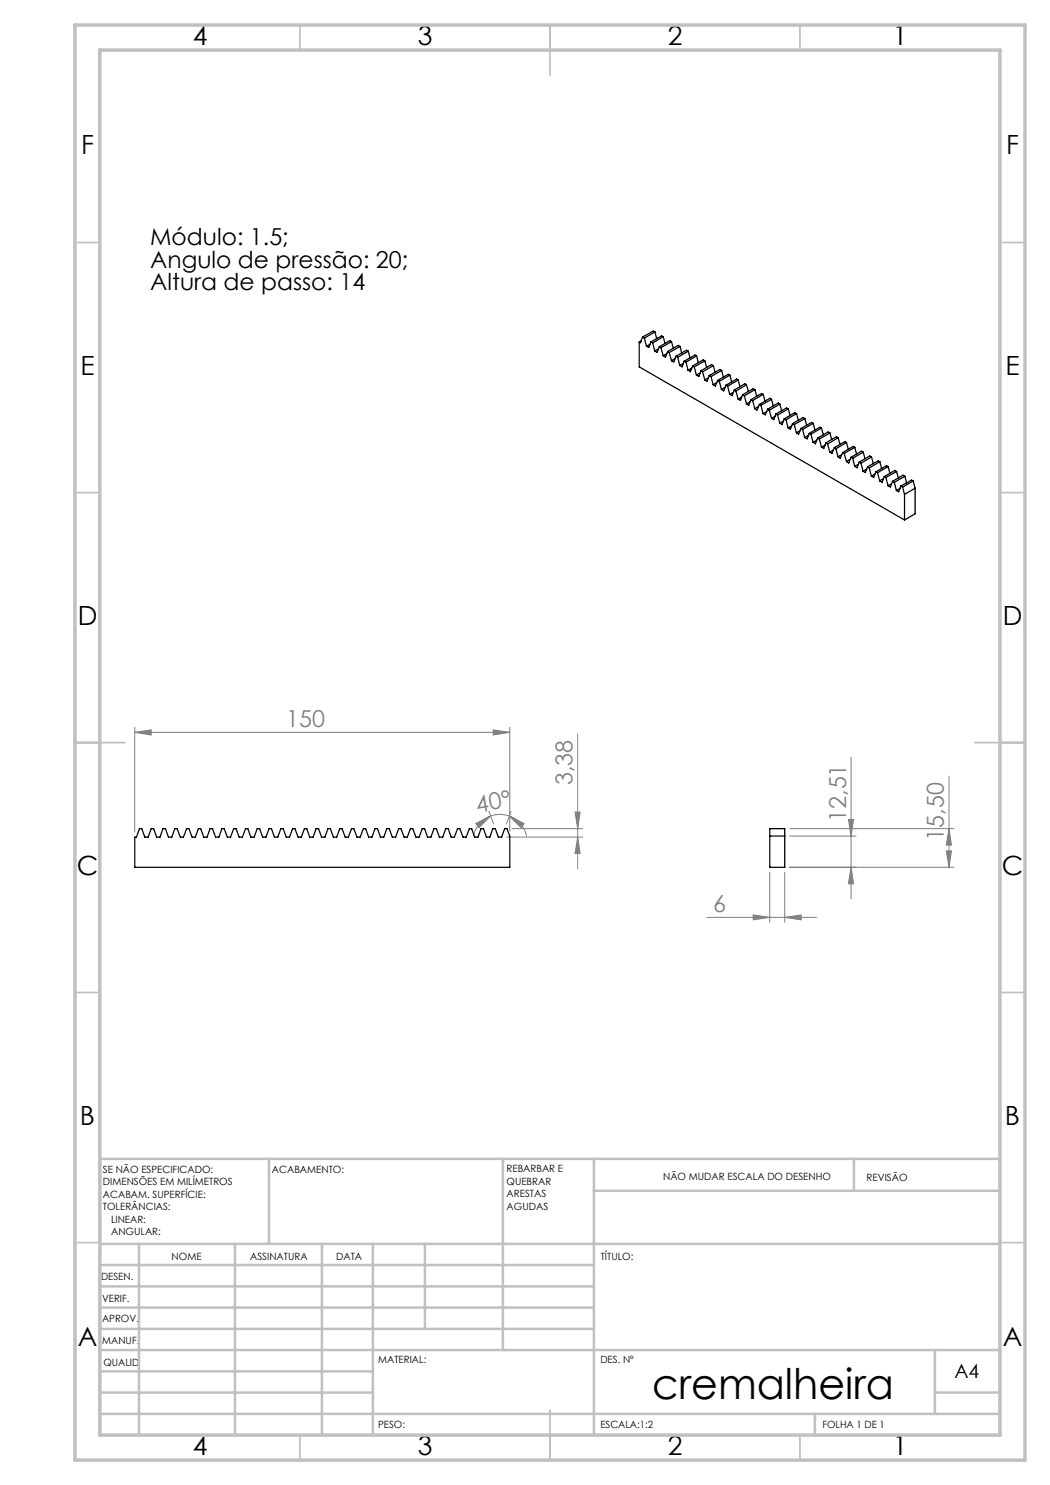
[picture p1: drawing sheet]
<svg xmlns="http://www.w3.org/2000/svg" width="210mm" height="297mm" viewBox="0 0 210 297" stroke-linecap="round" stroke-linejoin="round" font-family="sans-serif">
<g fill="none" stroke="#808080" stroke-width=".2">
<path d="M27 146.5l3.2-.5v1zM27 145.5v20.9M27 146.5h75M98.6 146l3.4 .5-3.4 .5zM102 145.5v20.7M115.5 146.8v27M170.2 151.4v28.4M189.8 155.2v18.3M95.1 164.7l3-1.5-2.4 2.4zM97.8 162.3l.9 2.5M98.1 163.2a5.5 5.5 0 0 1 3.7 0M98.1 163.2a5.6 5.6 0 0 0-3.4 4"/>
<path d="M101.3 167.4h15.2M101.8 163.2l3 1.5-.6 .9zM101.8 163.2a5.5 5.5 0 0 1 3.5 4M102.2 162.3l-.9 2.5M102.4 165.7h14.1M115 162.4h1l-.5 3.3zM115.5 167.4l.5 3.3h-1zM154 174.5v10M157 174.5v10M157.9 165.7h32.9M157.9 167.2h13.3M157.9 173.5h32.9"/>
<path d="M169.7 163.9h1l-.5 3.3zM170.2 173.5l.5 3.3h-1zM189.3 170.2h1l-.5 3.3zM189.8 165.7l.5 3.3h-1zM141.4 183.5h21.9M150.6 183l3.4 .5-3.4 .5zM157 183.5l3.2-.5v1z"/>
</g>
<g fill="none" stroke="#c0c0c0" stroke-width=".35">
<path d="M60 5v5M110 5v10M160 5v5M15 48.5h5M200 48.5h5M15 98.5h5M200 98.5h5M15 148.5h10M195 148.5h10M15 198.5h5M200 198.5h5M15 248.5h5"/>
<path d="M200 248.5h5M60 287v5M110 282v10M160 287v5"/>
</g>
<g fill="none" stroke="#c0c0c0" stroke-width=".5">
<path d="M53.8 231.8v17M100.6 231.8v38.2M118.8 231.8v55.2M118.8 238.2h81.2M170.8 231.8v6.4M200 231.8h-180v55.2M20 248.8h180M20 257.3h98.8M20 253h98.8M27.8 248.8v38.2M47 248.8v38.2M64.4 248.8v38.2"/>
<path d="M74.6 248.8v38.2M85 248.8v17M20 265.8h98.8M20 261.5h98.8M20 278.5h54.6M20 274.3h54.6M20 270h180M187 278.5h13M187 270v12.8M20 282.8h180M163 282.8v4.2"/>
</g>
<path d="M15 5h190v287h-190zM20 10h180v277h-180z" fill="none" stroke="#c0c0c0" stroke-width=".7"/>
<g fill="#808080">
<path d="M27 146.5l3.2-.5v1zM98.6 146l3.4 .5-3.4 .5z"/>
<path d="M101.8 163.2l3 1.5-.6 .9zM95.1 164.7l3-1.5-2.4 2.4z"/>
<path d="M115 162.4h1l-.5 3.3zM115.5 167.4l.5 3.3h-1zM169.7 163.9h1l-.5 3.3zM170.2 173.5l.5 3.3h-1zM189.8 165.7l.5 3.3h-1zM189.3 170.2h1l-.5 3.3z"/>
<path d="M150.6 183l3.4 .5-3.4 .5zM157 183.5l3.2-.5v1z"/>
</g>
<g fill="none" stroke="#000" stroke-width=".25">
<path d="M127.8 68.4v5l53.1 30.6M128.2 68.2l-.4 .2M128.5 67.4l-.4 1.1-.3-.1M128.5 67.4l.4 .2M128.9 67.6l.4 1.6M130 68.8l-.7 .4M130.2 68.4l-.4 1.1-.5-.3M130.2 68.4l.3 .2M130.5 68.6l.5 1.6M131 66.4l-2.1 1.2M131 66.4l.3 1.3M131 66.4l-.4-.2-2.1 1.2"/>
<path d="M131.7 69.8l-.7 .4M131.9 69.4l-.5 1.1-.4-.3M131.9 69.4l.3 .1M132.2 69.5l.4 1.7M132.6 67.3l-2.1 1.3M132.6 67.3l.4 1.4M132.6 67.3l-.3-.1-2.1 1.2M133.4 70.7l-.8 .5M133.5 70.3l-.4 1.1-.5-.2M133.5 70.3l.3 .2M133.8 70.5l.5 1.6M134.3 68.3l-2.1 1.2"/>
<path d="M134.3 68.3l.4 1.3M134.3 68.3l-.3-.2-2.1 1.3M135 71.7l-.7 .4M135.2 71.3l-.4 1.1-.5-.3M135.2 71.3l.3 .2M135.5 71.5l.5 1.6M136 69.3l-2.2 1.2M136 69.3l.3 1.3M136 69.3l-.4-.2-2.1 1.2M136.7 72.7l-.7 .4M136.8 72.2l-.4 1.2-.4-.3M136.8 72.2l.4 .2"/>
<path d="M137.2 72.4l.4 1.6M137.7 70.2l-2.2 1.3M137.7 70.2l.3 1.4M137.7 70.2l-.4-.1-2.1 1.2M138.4 73.6l-.8 .4M138.5 73.2l-.4 1.1-.5-.3M138.5 73.2l.4 .2M138.9 73.4l.4 1.6M139.3 71.2l-2.1 1.2M139.3 71.2l.4 1.3M139.3 71.2l-.3-.2-2.2 1.2M140 74.6l-.7 .4"/>
<path d="M140.2 74.2l-.4 1.1-.5-.3M140.2 74.2l.3 .2M140.5 74.4l.5 1.6M141 72.2l-2.1 1.2M141 72.2l.3 1.3M141 72.2l-.3-.2-2.2 1.2M141.7 75.6l-.7 .4M141.9 75.1l-.5 1.1-.4-.2M141.9 75.1l.3 .2M142.2 75.3l.4 1.6M142.7 73.1l-2.2 1.3M142.7 73.1l.3 1.4"/>
<path d="M142.7 73.1l-.4-.2-2.1 1.3M143.4 76.5l-.8 .4M143.5 76.1l-.4 1.1-.5-.3M143.5 76.1l.4 .2M143.9 76.3l.4 1.6M144.3 74.1l-2.1 1.2M144.3 74.1l.4 1.3M144.3 74.1l-.3-.2-2.1 1.2M145 77.5l-.7 .4M145.2 77l-.5 1.2-.4-.3M145.2 77l.3 .2M145.5 77.2l.4 1.7"/>
<path d="M146 75l-2.1 1.3M146 75l.3 1.4M146 75l-.3-.1-2.2 1.2M146.7 78.5l-.8 .4M146.9 78l-.5 1.1-.5-.2M146.9 78l.3 .2M147.2 78.2l.4 1.6M147.6 76l-2.1 1.2M147.6 76l.4 1.3M147.6 76l-.3-.2-2.1 1.2M148.3 79.4l-.7 .4M148.5 78.9l-.4 1.2-.5-.3"/>
<path d="M148.5 78.9l.4 .3M148.9 79.2l.4 1.6M149.3 77l-2.1 1.2M149.3 77l.4 1.3M149.3 77l-.3-.2-2.1 1.2M150.2 79.9l-.4 1.2-.5-.3M150.2 79.9l.3 .2M151 77.9l-2.1 1.3M151 77.9l.3 1.4M151 77.9l-.4-.2-2.1 1.2M152.6 78.9l-2.1 1.2M152.6 78.9l.4 1.3"/>
<path d="M152.6 78.9l-.3-.2-2.1 1.2M154.3 79.9l-2.1 1.2M154.3 79.9l.4 1.3M154.3 79.9l-.3-.2-2.1 1.2M150 80.4l-.7 .4M150.5 80.1l.5 1.6M151.7 81.3l-.7 .4M151.9 80.9l-.5 1.1-.4-.3M151.9 80.9l.3 .2M152.2 81.1l.4 1.6M153.4 82.3l-.8 .4M153.5 81.8l-.4 1.2-.5-.3"/>
<path d="M153.5 81.8l.3 .3M153.8 82.1l.5 1.6M155 83.3l-.7 .4M155.2 82.8l-.4 1.1-.5-.2M155.2 82.8l.3 .2M155.5 83l.5 1.6M156 80.8l-2.2 1.3M156 80.8l.3 1.4M156 80.8l-.4-.2-2.1 1.2M156.7 84.2l-.7 .4M156.8 83.8l-.4 1.1-.4-.3M156.8 83.8l.4 .2"/>
<path d="M157.2 84l.4 1.6M157.7 81.8l-2.2 1.2M157.7 81.8l.3 1.3M157.7 81.8l-.4-.2-2.1 1.2M158.4 85.2l-.8 .4M158.5 84.7l-.4 1.2-.5-.3M158.5 84.7l.4 .2M158.9 84.9l.4 1.7M159.3 82.7l-2.1 1.3M159.3 82.7l.4 1.4M159.3 82.7l-.3-.2-2.2 1.3M160 86.1l-.7 .5"/>
<path d="M160.2 85.7l-.5 1.1-.4-.2M160.2 85.7l.3 .2M160.5 85.9l.4 1.6M161 83.7l-2.1 1.2M161 83.7l.3 1.4M161 83.7l-.3-.2-2.2 1.2M161.7 87.1l-.8 .4M161.9 86.7l-.5 1.1-.5-.3M161.9 86.7l.3 .2M162.2 86.9l.4 1.6M162.6 84.7l-2.1 1.2M162.6 84.7l.4 1.3"/>
<path d="M162.6 84.7l-.3-.2-2.1 1.2M163.3 88l-.7 .5M163.5 87.6l.4 .2M163.5 87.6l-.4 1.2-.5-.3M163.9 87.8l.4 1.6M164.3 85.6l-2.1 1.3M164.3 85.6l.4 1.4M164.3 85.6l-.3-.2-2.1 1.3M165 89l-.7 .4M165.2 88.6l-.5 1.1-.4-.3M165.2 88.6l.3 .2M165.5 88.8l.4 1.6"/>
<path d="M166 86.6l-2.1 1.2M166 86.6l.3 1.3M166 86.6l-.4-.2-2.1 1.2M166.7 90l-.8 .4M166.9 89.5l-.5 1.2-.5-.3M166.9 89.5l.3 .2M167.2 89.7l.4 1.7M167.6 87.6l-2.1 1.2M167.6 87.6l.4 1.3M167.6 87.6l-.3-.3-2.1 1.3M168.3 90.9l-.7 .5M168.5 90.5l-.4 1.1-.5-.2"/>
<path d="M168.5 90.5l.3 .2M168.8 90.7l.5 1.6M169.3 88.5l-.3-.2-2.1 1.2M169.3 88.5l-2.1 1.2M169.3 88.5l.4 1.3M170 91.9l-.7 .4M170.2 91.5l-.4 1.1-.5-.3M170.2 91.5l.3 .1M170.5 91.6l.5 1.7M171 89.5l-2.2 1.2M171 89.5l.3 1.3M171 89.5l-.4-.2-2.1 1.2"/>
<path d="M171.7 92.9l-.7 .4M171.8 92.4l-.4 1.2-.4-.3M171.8 92.4l.4 .2M172.2 92.6l.4 1.7M172.6 90.4l-.3-.2-2.1 1.3M172.6 90.4l-2.1 1.2M172.6 90.4l.4 1.4M173.4 93.8l-.8 .5M173.5 93.4l-.4 1.1-.5-.2M173.5 93.4l.3 .2M173.8 93.6l.5 1.6M174.3 91.4l-2.1 1.2"/>
<path d="M174.3 91.4l.4 1.3M174.3 91.4l-.3-.2-2.2 1.2M175 94.8l-.7 .4M175.2 94.4l-.5 1.1-.4-.3M175.2 94.4l.3 .1M175.5 94.5l.4 1.7M176 92.4l-.4-.2-2.1 1.2M176 92.4l-2.2 1.2M176 92.4l.3 1.3M176.7 95.7l-.8 .5M176.8 95.3l.4 .2M176.8 95.3l-.4 1.1-.5-.2"/>
<path d="M177.2 95.5l.4 1.7M177.6 93.3l-2.1 1.2M177.6 93.3l.4 1.3M177.6 93.3l-.3-.2-2.1 1.3M178.3 96.7l-.7 .5M178.5 96.3l-.4 1.1-.5-.2M178.5 96.3l.4 .2M178.9 96.5l.4 1.6M179.3 94.3l-2.1 1.2M179.3 94.3l.4 1.3M179.3 94.3l-.3-.2-2.2 1.2M180 97.7l-.7 .4"/>
<path d="M180.2 97.2l-.5 1.2-.4-.3M180.2 97.2l.3 .2M180.5 97.4l.4 1.5M180.9 98.9v5.1M181 95.2l.3 1.4M181 95.2l-2.1 1.3M181 95.2l-.4-.2-2.1 1.3M182.6 96.2l.4 1.4M182.6 96.2l-2.1 1.2M182.6 96.2l-.3-.2-2.1 1.2M183 97.6l-2.1 1.3M183 97.6v5.2l-2.1 1.2"/>
<path d="M27.9 165.7h.5l.6 1.7h.6l.6-1.7h.5l.6 1.7h.7l.6-1.7h.5l.6 1.7h.7l.6-1.7h.4l.7 1.7h.6l.6-1.7h.5l.6 1.7h.7l.6-1.7h.4l.6 1.7h.7l.6-1.7h.5l.6 1.7h.7l.6-1.7h.4l.7 1.7h.6l.6-1.7h.5l.6 1.7h.7l.6-1.7h.5l.6 1.7h.6l.6-1.7h.5l.6 1.7h.7l.6-1.7h.5l.6 1.7h.7l.6-1.7h.4l.7 1.7h.6l.6-1.7h.5l.6 1.7h.7l.6-1.7h.4l.6 1.7h.7l.6-1.7h.5l.6 1.7h.7l.6-1.7h.5l.6 1.7h.6l.6-1.7h.5l.6 1.7h.7l.6-1.7h.5l.6 1.7h.6l.7-1.7h.4l.6 1.7h.7l.6-1.7h.5l.6 1.7h.7l.6-1.7h.5l.6 1.7h.6l.6-1.7h.5l.6 1.7h.7l.6-1.7h.4l.7 1.7h.6l.7-1.7h.4l.6 1.7h.7l.6-1.7h.5l.6 1.7h.6l.6-1.7h.5l.6 1.7h.7l.6-1.7h.5l.6 1.7h.6l.7-1.7h.4l.6 1.7h.7l.6-1.7h.5l.6 1.7h.7l.6-1.7h.5l.6 1.7h.6l.6-1.7h.5l.6 1.5v6.3h-75v-6.1h.3zM154 165.7h3v7.8h-3zM154 167.2h3"/>
</g>
<text font-size="8.5" x="130.4" y="279.7">cremalheira</text>
<g font-size="5.3">
<text x="38.5" y="9">4</text>
<text x="83.5" y="9">3</text>
<text x="133.6" y="9">2</text>
<text x="178.6" y="9">1</text>
<text x="16.2" y="30.8">F</text>
<text x="201.2" y="30.8">F</text>
<text x="16.1" y="75">E</text>
<text x="201.1" y="75">E</text>
<text x="15.5" y="125">D</text>
<text x="200.5" y="125">D</text>
<text x="15.4" y="175">C</text>
<text x="200.4" y="175">C</text>
<text x="16" y="225">B</text>
<text x="201" y="225">B</text>
<text x="15.5" y="269.3">A</text>
<text x="200.5" y="269.3">A</text>
<text x="38.5" y="291">4</text>
<text x="83.5" y="291">3</text>
<text x="133.6" y="291">2</text>
<text x="178.6" y="291">1</text>
</g>
<g font-size="4.7">
<text x="30" y="49">Módulo: 1.5;</text>
<text x="30" y="53.6">Angulo de pressão: 20;</text>
<text x="30" y="58.1">Altura de passo: 14</text>
</g>
<g font-size="4.7" fill="#808080">
<text x="57.3" y="145.5">150</text>
<text x="114.5" y="157.1" transform="rotate(-90 114.5 157.1)">3,38</text>
<text x="95.5" y="162.5" transform="rotate(-10 95.5 162.5)">40°</text>
<text x="169.2" y="164.4" transform="rotate(-90 169.2 164.4)">12,51</text>
<text x="188.8" y="168.1" transform="rotate(-90 188.8 168.1)">15,50</text>
<text x="142.7" y="182.4">6</text>
</g>
<text font-size="3.9" x="190.9" y="275.5">A4</text>
<g font-size="2">
<text x="20.6" y="234.6">SE NÃO ESPECIFICADO:</text>
<text x="20.6" y="237.1">DIMENSÕES EM MILÍMETROS</text>
<text x="20.6" y="239.6">ACABAM. SUPERFÍCIE:</text>
<text x="54.4" y="234.6">ACABAMENTO:</text>
<text x="101.3" y="234.5">REBARBAR E</text>
<text x="101.3" y="237">QUEBRAR</text>
<text x="101.3" y="239.5">ARESTAS</text>
<text x="132.6" y="236">NÃO MUDAR ESCALA DO DESENHO</text>
<text x="173.3" y="236.2">REVISÃO</text>
<text x="20.6" y="242.1">TOLERÂNCIAS:</text>
<text x="22.2" y="244.6">LINEAR:</text>
<text x="101.3" y="242">AGUDAS</text>
<text x="22.2" y="247.1">ANGULAR:</text>
<text x="34.3" y="252">NOME</text>
<text x="50" y="251.9">ASSINATURA</text>
<text x="67.2" y="251.9">DATA</text>
<text x="120.2" y="251.9">TÍTULO:</text>
<text x="20.2" y="256.1">DESEN.</text>
<text x="20.4" y="260.3">VERIF.</text>
<text x="20.4" y="264.4">APROV.</text>
<text x="20.5" y="268.8">MANUF.</text>
<text x="20.7" y="273.1">QUALID</text>
<text x="75.7" y="272.5">MATERIAL:</text>
<text x="120.1" y="272.5">DES. Nº</text>
<text x="75.6" y="285.5">PESO:</text>
<text x="120.1" y="285.6">ESCALA:1:2</text>
<text x="164.5" y="285.6">FOLHA 1 DE 1</text>
</g>
</svg>
